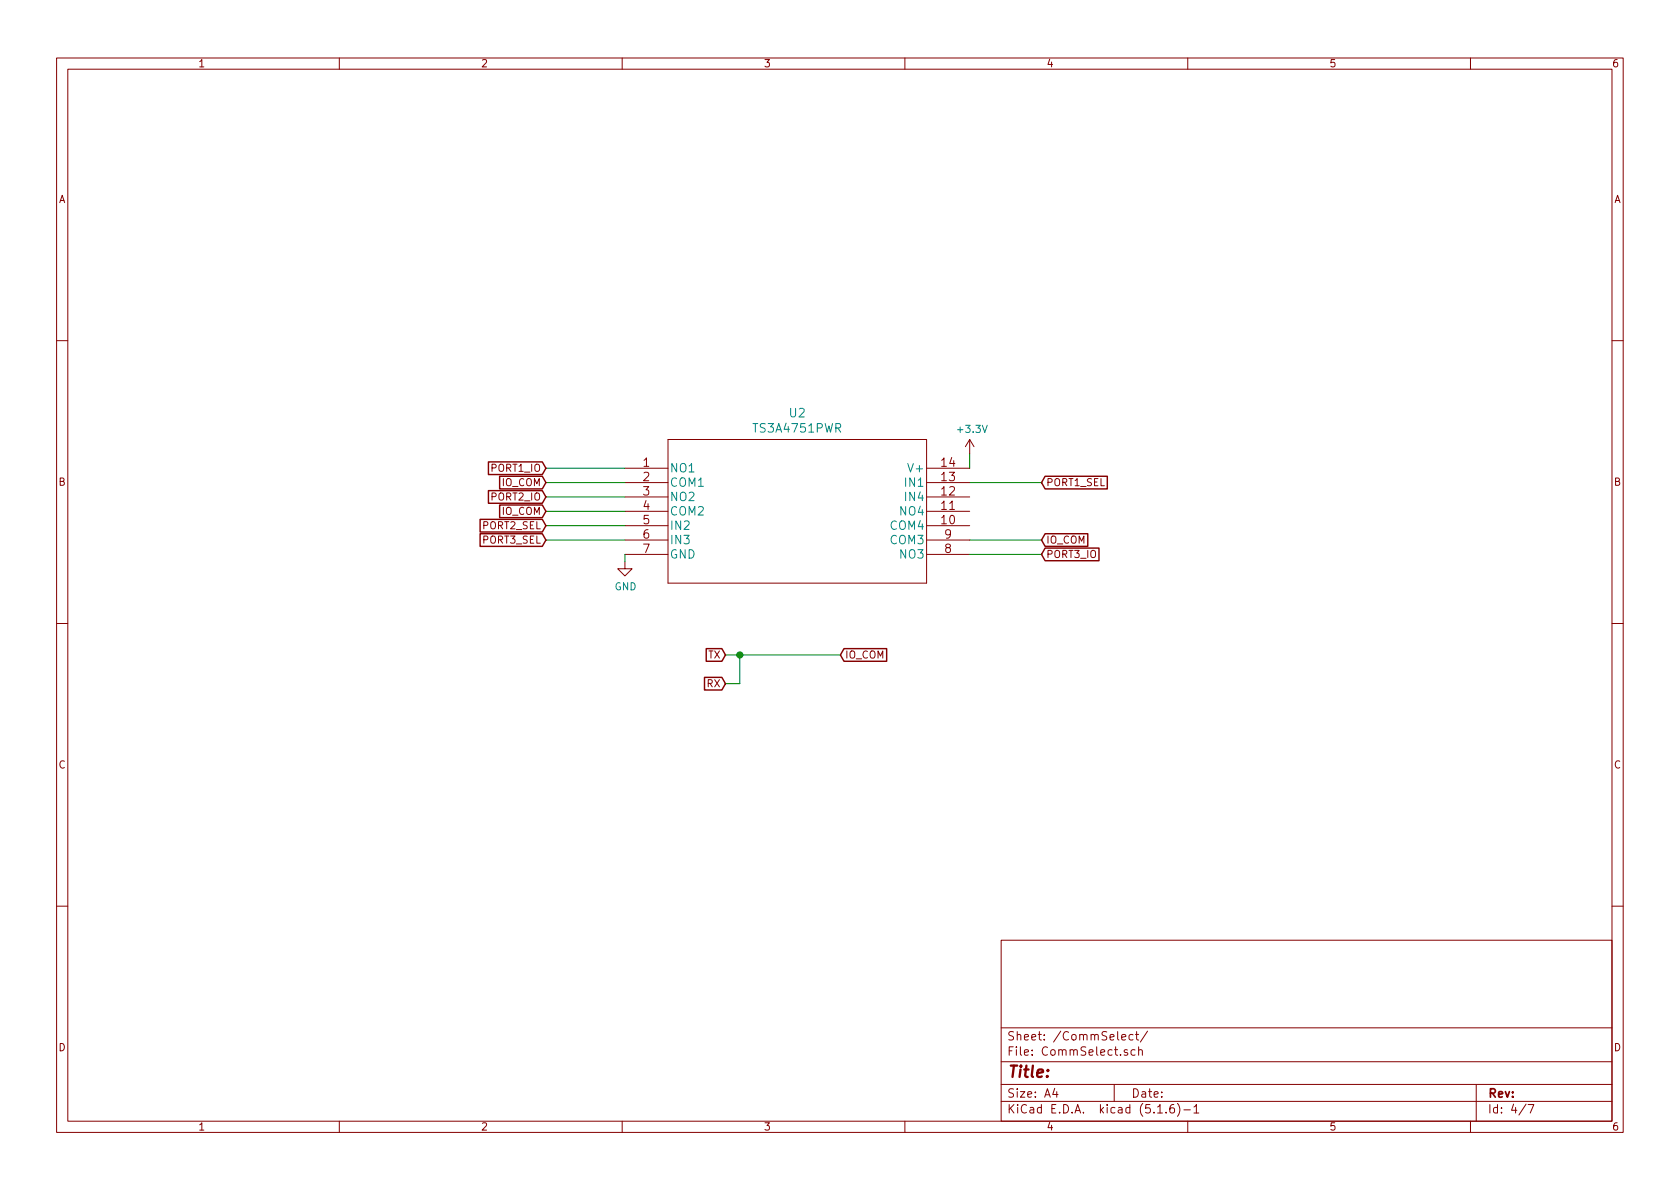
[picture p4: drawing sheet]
EESchema Schematic File Version 4
EELAYER 30 0
EELAYER END
$Descr A4 11693 8268
encoding utf-8
Sheet 4 7
Title ""
Date ""
Rev ""
Comp ""
Comment1 ""
Comment2 ""
Comment3 ""
Comment4 ""
$EndDescr
$Comp
L TS3A475:TS3A4751PWR U?
U 1 1
P 4350 3250
AR Path="/5F378E97" Ref="U?"  Part="1" 
AR Path="/5F373590/5F378E97" Ref="U2"  Part="1" 
F 0 "U2" H 5550 3637 60  0000 C CNN
F 1 "TS3A4751PWR" H 5550 3531 60  0000 C CNN
F 2 "Package_SO:TSSOP-14_4.4x5mm_P0.65mm" H 5550 3490 60  0001 C CNN
F 3 "" H 4350 3250 60  0000 C CNN
	1    4350 3250
	1    0    0    -1  
$EndComp
$Comp
L power:+3.3V #PWR?
U 1 1
P 6750 3150
AR Path="/5F378E9D" Ref="#PWR?"  Part="1" 
AR Path="/5F373590/5F378E9D" Ref="#PWR0114"  Part="1" 
F 0 "#PWR0114" H 6750 3000 50  0001 C CNN
F 1 "+3.3V" H 6765 3323 50  0000 C CNN
F 2 "" H 6750 3150 50  0001 C CNN
F 3 "" H 6750 3150 50  0001 C CNN
	1    6750 3150
	1    0    0    -1  
$EndComp
Wire Wire Line
	6750 3150 6750 3250
$Comp
L power:GND #PWR?
U 1 1
P 4350 3900
AR Path="/5F378EA4" Ref="#PWR?"  Part="1" 
AR Path="/5F373590/5F378EA4" Ref="#PWR0115"  Part="1" 
F 0 "#PWR0115" H 4350 3650 50  0001 C CNN
F 1 "GND" H 4355 3727 50  0000 C CNN
F 2 "" H 4350 3900 50  0001 C CNN
F 3 "" H 4350 3900 50  0001 C CNN
	1    4350 3900
	1    0    0    -1  
$EndComp
Wire Wire Line
	4350 3850 4350 3900
Wire Wire Line
	6750 3750 7250 3750
Wire Wire Line
	6750 3850 7250 3850
Wire Wire Line
	6750 3350 7250 3350
Wire Wire Line
	4350 3250 3800 3250
Wire Wire Line
	4350 3350 3800 3350
Wire Wire Line
	4350 3450 3800 3450
Wire Wire Line
	4350 3550 3800 3550
Wire Wire Line
	4350 3650 3800 3650
Wire Wire Line
	4350 3750 3800 3750
Text GLabel 3800 3250 0    50   Input ~ 0
PORT1_IO
Text GLabel 3800 3350 0    50   Input ~ 0
IO_COM
Text GLabel 3800 3450 0    50   Input ~ 0
PORT2_IO
Text GLabel 3800 3550 0    50   Input ~ 0
IO_COM
Text GLabel 3800 3650 0    50   Input ~ 0
PORT2_SEL
Text GLabel 3800 3750 0    50   Input ~ 0
PORT3_SEL
Text GLabel 7250 3350 2    50   Input ~ 0
PORT1_SEL
Text GLabel 7250 3750 2    50   Input ~ 0
IO_COM
Text GLabel 7250 3850 2    50   Input ~ 0
PORT3_IO
Text GLabel 5050 4550 0    50   Input ~ 0
TX
Text GLabel 5050 4750 0    50   Input ~ 0
RX
Wire Wire Line
	5050 4550 5150 4550
Wire Wire Line
	5150 4550 5150 4750
Wire Wire Line
	5150 4750 5050 4750
Wire Wire Line
	5150 4550 5850 4550
Connection ~ 5150 4550
Text GLabel 5850 4550 2    50   Input ~ 0
IO_COM
$EndSCHEMATC
